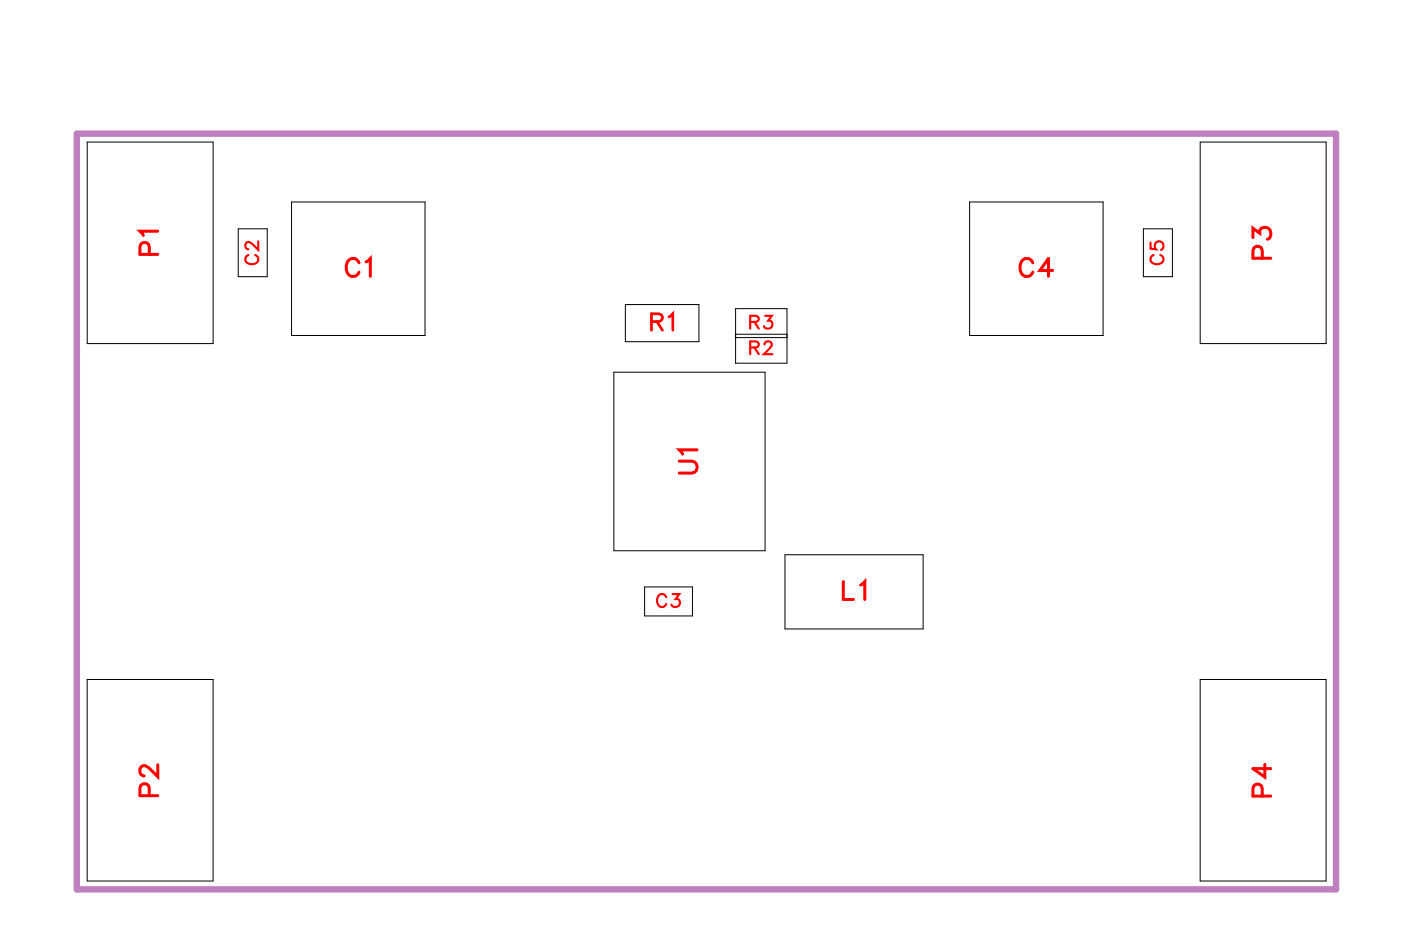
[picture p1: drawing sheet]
<svg xmlns="http://www.w3.org/2000/svg" width="56mm" height="38mm" viewBox="0 0 56 38" stroke-linecap="round" stroke-linejoin="round" font-family="sans-serif">
<path d="M3.1 5.3h50v30h-50z" fill="none" stroke="#bf80bf" stroke-width=".25"/>
<g fill="none" stroke="#000" stroke-width=".04">
<path d="M3.5 5.6h5v8h-5zM9.5 9.1h1.1v1.9h-1.1zM11.6 8h5.3v5.3h-5.3zM24.4 14.8h6v7.1h-6zM24.8 12.1h3v1.5h-3zM29.2 12.3h2v2.1h-2zM29.2 13.3h2M29.2 13.4h2M38.5 8h5.3v5.3h-5.3zM45.4 9.1h1.2v1.9h-1.2zM47.7 5.6h5v8h-5zM3.5 27h5v8h-5z"/>
<path d="M25.6 23.3h1.9v1.2h-1.9zM31.2 22h5.5v3h-5.5zM47.7 27h5v8h-5z"/>
</g>
<path d="M9.9 10.1a.19 .19 0 0 0-.2 .2 .19 .19 0 0 0 .2 .2h.2a.19 .19 0 0 0 .2-.2 .19 .19 0 0 0-.2-.2M10.3 9.6v.3l-.5-.3-.1 .2 .2 .1M29.8 13.8h.3v-.1l-.3-.1v.5M29.8 12.8h.3v-.2l-.3-.1v.5M30 13.8l.1 .3M30 12.8l.1 .2M30.4 13.7l.1-.1 .1 .1-.3 .4h.4M30.4 12.5h.2l-.1 .2a.17 .17 0 0 1 .1 .3 .17 .17 0 0 1-.3-.1M45.7 9.6v.3h.2a.18 .18 0 0 1 0-.3 .18 .18 0 0 1 .3 .1 .18 .18 0 0 1-.1 .2M45.8 10.1a.19 .19 0 0 0-.1 .2 .19 .19 0 0 0 .2 .2h.1a.19 .19 0 0 0 .2-.2 .19 .19 0 0 0-.1-.2M26.5 23.7a.19 .19 0 0 0-.3-.1 .19 .19 0 0 0-.1 .2v.1a.19 .19 0 0 0 .1 .2 .19 .19 0 0 0 .3-.1M26.7 23.6h.3l-.2 .2a.18 .18 0 0 1 .2 .3 .17 .17 0 0 1-.3-.1" fill="none" stroke="#f00" stroke-width=".08"/>
<g fill="none" stroke="#f00" stroke-width=".12">
<path d="M5.9 10.1v-.4h-.3v.4h.7M6.3 9.2h-.7l.1 .1M14.3 10.4a.26 .26 0 0 0-.3-.1 .26 .26 0 0 0-.3 .2v.2a.26 .26 0 0 0 .3 .3 .26 .26 0 0 0 .3-.2M14.5 10.4l.2-.1v.7M27 18.3h.5l.2 .2-.1 .2-.6 .1M27.7 17.9h-.7l.1 .1M41 10.4a.26 .26 0 0 0-.3-.1 .26 .26 0 0 0-.2 .2v.2a.26 .26 0 0 0 .2 .3 .26 .26 0 0 0 .3-.2M41.8 10.7h-.5l.3-.4v.7M49.8 9.4v-.3l.2 .2a.24 .24 0 0 1 .4-.2 .24 .24 0 0 1-.1 .4M50.1 10.3v-.5h-.3v.5h.7M5.9 31.6v-.4h-.3v.4h.7M6.3 30.4v.4l-.4-.3-.2-.1-.1 .1v.2l.1 .1"/>
<path d="M33.5 23.1v.7h.4M34.2 23.2l.1-.1v.7M50.1 31.6v-.4h-.3l-.1 .4h.8M50.2 30.3v.6l-.5-.4h.8"/>
</g>
<path d="M25.9 12.8l.3-.1 .1-.2h-.4v.6M26.1 12.8l.2 .3M26.6 12.6l.1-.1v.6" fill="none" stroke="#f00" stroke-width=".11"/>
<g font-size="1.2" fill="#fff">
<text x="6.6" y="10.2" transform="rotate(-90 6.6 10.2)">P1</text>
<text x="13.7" y="11.3">C1</text>
<text x="40.4" y="11.3">C4</text>
<text x="50.8" y="10.3" transform="rotate(-90 50.8 10.3)">P3</text>
<text x="28" y="18.8" transform="rotate(-90 28 18.8)">U1</text>
<text x="33.4" y="24.1">L1</text>
<text x="6.6" y="31.7" transform="rotate(-90 6.6 31.7)">P2</text>
<text x="50.8" y="31.7" transform="rotate(-90 50.8 31.7)">P4</text>
</g>
<text font-size="1.1" fill="#fff" x="25.8" y="13.4">R1</text>
<g font-size=".9" fill="#fff">
<text x="10.5" y="10.5" transform="rotate(-90 10.5 10.5)">C2</text>
<text x="46.4" y="10.5" transform="rotate(-90 46.4 10.5)">C5</text>
<text x="29.7" y="14.3">R2</text>
<text x="29.7" y="13.3">R3</text>
<text x="26" y="24.3">C3</text>
</g>
</svg>
